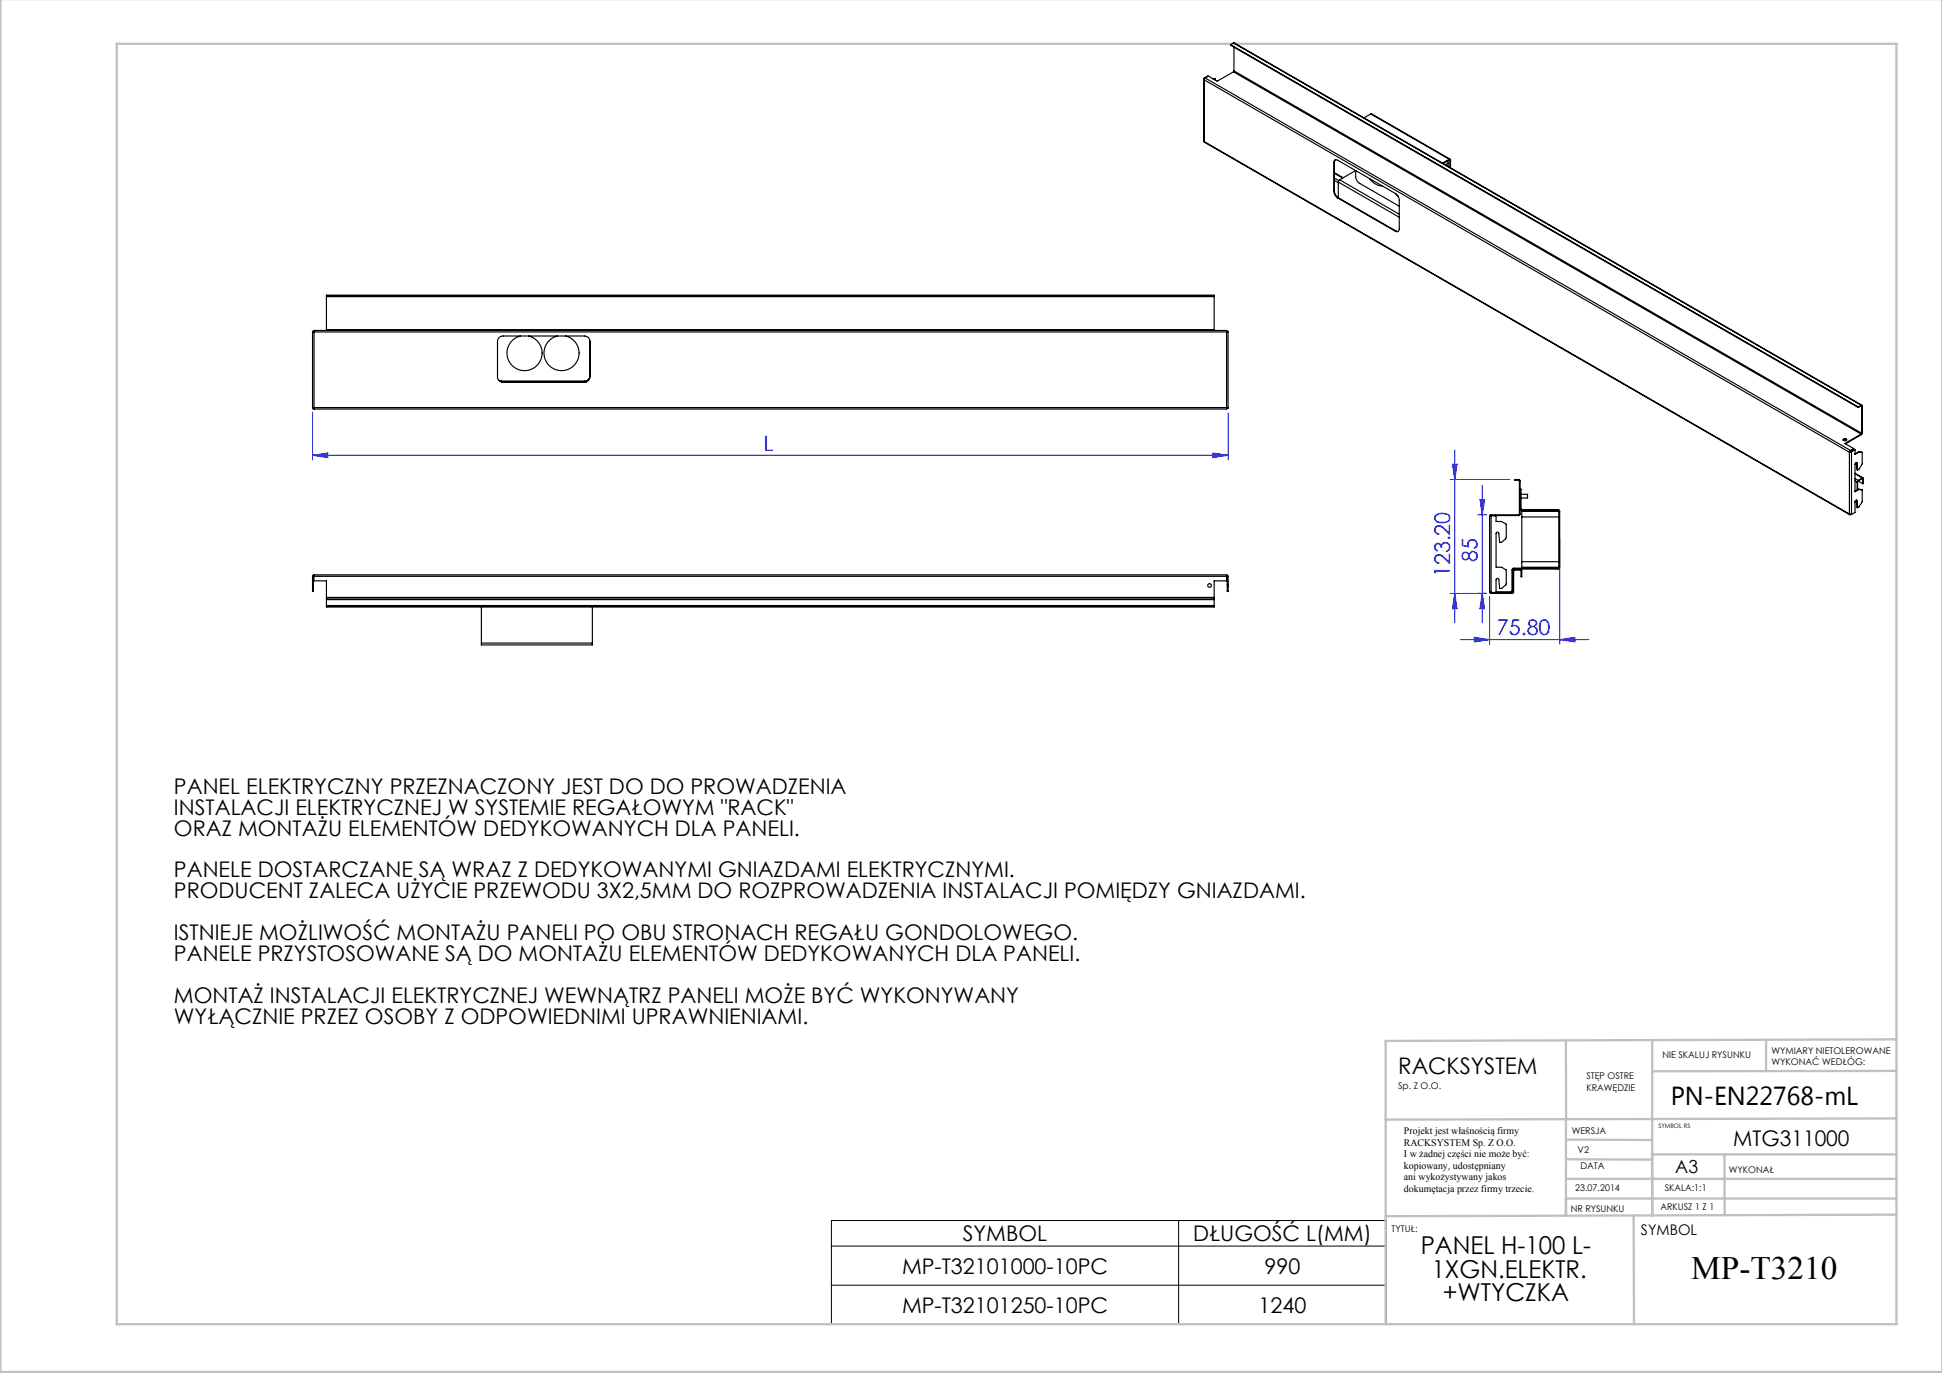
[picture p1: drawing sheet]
<svg xmlns="http://www.w3.org/2000/svg" width="420mm" height="297mm" viewBox="0 0 420 297" stroke-linecap="round" stroke-linejoin="round" font-family="sans-serif">
<g fill="none" stroke="#00f" stroke-width=".22">
<path d="M67.6 98.5l3.3-.5v1zM67.6 89.3v10.2M67.6 98.5h198M262.3 98l3.3 .5-3.3 .5zM265.6 89.3v10.2M314.6 97.4v37.3M313.6 103.7h13M314.1 100.4h1l-.5 3.3zM319.6 111.4h1.9M320.1 108.1h1l-.5 3.3zM320.6 105v29.7M337.3 116.5v22.9"/>
<path d="M313.6 128.4h7.9M314.6 128.4l.5 3.3h-1zM315.8 138.4h27.9M318.9 137.9l3.3 .5-3.3 .5zM320.6 128.4l.5 3.3h-1zM322.2 129v10.4M337.3 138.4l3.3-.5v1z"/>
</g>
<path d="M179.8 264h120v22.5h-120zM179.8 269.5h120M179.8 278h120M254.9 264v22.5" fill="none" stroke="#000" stroke-width=".22"/>
<g fill="none" stroke="#c0c0c0" stroke-width=".5">
<path d="M.1 -.1v296.9h419.9M25.2 9.5h385v276.9h-385zM338.7 225.2v16.9M357.3 225v37.9v-13.2M382 225.4v6.3M410.1 224.8l-110.4 .4v61.2M410.1 231.7h-52.8M338.7 259.3h71.5M338.7 255h71.5M338.7 250.8l18.6 .1M338.7 246.5l18.6 .1M338.7 242.1v20.9"/>
<path d="M357.3 249.7h52.9M373 249.7v13.2M410.1 241.9l-110.4 .3M353.3 262.9l.1 23.5M410.2 262.7l-110.5 .4"/>
</g>
<g fill="#00f">
<path d="M67.6 98.5l3.3-.5v1zM262.3 98l3.3 .5-3.3 .5z"/>
<path d="M318.9 137.9l3.3 .5-3.3 .5zM337.3 138.4l3.3-.5v1z"/>
<path d="M320.1 108.1h1l-.5 3.3zM320.6 128.4l.5 3.3h-1z"/>
<path d="M314.1 100.4h1l-.5 3.3zM314.6 128.4l.5 3.3h-1z"/>
</g>
<g fill="none" stroke="#000" stroke-width=".25">
<path d="M260.3 17.1l.1 13.5M260.4 17v.3M260.4 16.9l.1 .1M260.4 17.3l139.6 80.5M260.4 16.9v.1M260.4 17.3v13.3M260.4 17h.1M260.6 16.9l-.2 .4M260.6 16.9l139.6 80.5M261.3 16.5l-.9 .4M262.3 17l.6 .1M262.4 17.1h.5"/>
<path d="M262.9 17.1v.2M266.1 9.7l135.8 78.3M266.1 9.7v.1l135.8 78.4M266.8 9.3l135.9 78.4M266.8 15.5l-3.6 2.1-1.9-1.1-.7 .4M266.8 15.5l135.7 78.4M266.8 9.3l-.7 .4M266.8 9.3l135.7 78.4M266.9 15.3l-.1 .2M266.9 15.3l135.7 78.4M266.9 10.2v5.1M260.4 30.6l139.6 80.7"/>
<path d="M260.4 30.6l139.6 80.6M288.5 35.2a.52 .52 0 0 1 .2-.6 .52 .52 0 0 1 .6 .1l12.5 7.2a1.88 1.88 0 0 1 .8 1.4v6.2a.52 .52 0 0 1-.2 .6 .52 .52 0 0 1-.6-.1M288.5 35.2v6.2M288.6 37.4l1.9 1.1M288.6 35.1l-.1 .1M288.6 35.1v6.2M288.6 38.5l.9 .6M288.6 39l.8 .5M288.6 37.5l1.8 1M288.8 34.6l-.2 .5M289.4 39.4v3.4M289.4 39.4l13.2 7.6"/>
<path d="M289.7 38.9l-.3 .5M289.7 38.9l12.9 7.4M293.2 36.9l-3.5 2M293.2 36.9v1.3a1.88 1.88 0 0 0 .8 1.5l8.6 4.9M296.2 38.6a3.6 3.6 0 0 0 2.7 1.6M296.5 24.7l.2-.1 16.9 9.8M296.5 24.7l-1.5 .8M296.5 24.7l16.9 9.8M313.1 34.8l.1 .5M313.2 35.3v.7M313.2 35.3l-.6 .3M313.4 34.6l.2 .1"/>
<path d="M313.4 34.5l.3 .1v1.7M313.4 34.6l-1.3 .8M313.4 34.5l-1.4 .8M313.6 34.7v1.5M288.5 41.4a1.88 1.88 0 0 0 .8 1.4M288.6 41.3a1.88 1.88 0 0 0 .8 1.5M288.6 41.3l-.1 .1M289.3 42.8l12.5 7.2M289.4 42.8h-.1M289.4 42.8l12.5 7.2M301.8 41.9l.6 .6M301.9 50h.5"/>
<path d="M301.9 50h-.1M67.9 71.5v.3M67.9 71.5v.1M67.9 71.5h197.4M67.9 71.8h.1M67.9 71.8l-.3-.1v16.6l.2-.1M67.9 71.8v16.4M67.9 71.8h197.4M70.6 71.3v.2M70.6 64v.2M70.6 64v-.2h192v.2M70.6 64h192"/>
<path d="M70.6 64.2v7.1M70.6 71.3h192M70.6 64.2h192M112.5 72.7a3.8 3.8 0 0 0-2.2 5.8 3.8 3.8 0 0 0 6.3 0 3.8 3.8 0 0 0-2.3-5.8M120.5 72.7a3.8 3.8 0 0 0-2.2 5.8 3.8 3.8 0 0 0 6.3 0 3.8 3.8 0 0 0-2.3-5.8M127.6 73.7v7.8a1.2 1.2 0 0 1-1.2 1.2h-17.6a1.2 1.2 0 0 1-1.2-1.2v-7.6a1.2 1.2 0 0 1 1.2-1.2h17.6a1.2 1.2 0 0 1 1.2 1.2M262.6 71.3v.2M262.6 64v.2M262.6 64.2v7.1M265.3 71.8v16.4M265.3 71.5v.3M265.3 71.5v.1"/>
<path d="M265.4 71.8l.2-.1v16.6l-.3-.1M265.4 71.8h.2h-.3M265.4 71.8h-.1M67.9 88.2h-.1M67.9 88.3v.2M67.9 88.5h197.4M67.9 88.2v.3M67.9 88.2h-.3h.2M67.9 88.2h197.4M108.4 82.6h18.4M127.6 81.2a1.2 1.2 0 0 1-1.2 1.2h-17.9l-.7-.2M265.3 88.2v.3"/>
<path d="M398.6 95.2a.53 .53 0 0 1 .8 0M398.6 95a.41 .41 0 0 1 .5-.1 .41 .41 0 0 1 .3 .3 .41 .41 0 0 1-.5 .2 .41 .41 0 0 1-.3-.4zM400 97.8v13.4M400.1 97.8h-.1M400.2 97.4l-.2 .4M400.2 97.6l-.1 .2M400.2 97.4v.2M400.3 97.7l.1 .1h-.4M400.3 97.7l-.2 .1M400.3 97.7h.1M400.4 97.7v13.6M400.9 97l-.7 .4"/>
<path d="M400.9 97l-.7 .6M401.2 97.3l-.9 .4M401.2 97.3v1l.8-.5M401.2 97.3l-.8 .4M401.9 88v.2M401.9 97.7l.1 .1M401.9 97.7l-.7 .5M401.9 97.7l.8 .2M402 97.8l.7 .1M402.5 87.7l.2 .1v6l-3.6 2.2M402.5 87.8l.1 .1M402.5 93.9l-3.5 2 1.9 1.1"/>
<path d="M402.5 87.8l-.6 .4M402.5 87.7l-.6 .3M402.6 93.7l-.1 .2M402.6 87.9v5.8M402.7 97.9v2.4l-.7 1.2-.3 .2M322.2 111.7v16.3M322.5 111.7h-.3M322.5 111.4l6.1-.1v-7.3l-.1-.1h-.9v-.2l1 .1 .2 .2-.1 7.4-.3 .1h-5.9l-.2 .2M322.5 111.4l-.3 .3M322.5 111.4v17M323.5 111.4v.1M323.6 111.6v1.2h1.2l1 .6v3l-1.1 .9h-.4l-.1-1.9a.3 .3 0 0 0-.4-.3 .3 .3 0 0 0-.2 .3v7.3h1.2l1 .6-.1 3.1-1 .9h-.4l-.1-1.9a.3 .3 0 0 0-.4-.3 .3 .3 0 0 0-.2 .3v2.8h-1.1"/>
<path d="M328.8 105.8h.2v4.4h7.9l.4 .3v12.3l-.4 .3h-9.6l-.1 .2v4.9h-4.7l-.2-.2M328.8 110l.1 .3 .3 .1h7.7l.2 .2M329 106.9h1.4v.8h-1.4M329.1 111.8h8M329.1 111.8v9.7M337.1 110.6h-8v1.2M337.1 110.6v12.1M400 111.2h.4M400 111.2l.2 .1M400.2 111.2v.1M400.3 111.2l.1 .1M400.4 111.2l-.2 .1"/>
<path d="M401.2 102.4l1.7 1M401.2 102.5l1.6 .9M401.2 108.6v2.2l-.8 .5M401.2 103.5l.7 .4M401.2 104l.4 .3M401.5 108.2v.1M401.5 100v.1M401.5 108.2l-.3 .2M401.5 100.1l.1 .1M401.5 100.1l.2 1.6M401.5 108.3h.1M401.5 108.3l.2 1.5"/>
<path d="M401.5 108.4l-.3 .1M401.6 100.2a.25 .25 0 0 0-.3-.1 .25 .25 0 0 0-.1 .3v6l.8-.5M401.6 108.3a.25 .25 0 0 0-.3 0 .25 .25 0 0 0-.1 .3M401.6 100.2l.1 1.5M401.6 108.3l.1 1.5M401.6 104.3v1.7M401.9 103.9l-.3 .4M401.9 104l-.1 1.9M401.9 104l1 .6M401.9 105.8l.1 .1M401.9 105.8l-.7 .5M401.9 105.8l.8 .2"/>
<path d="M402 105.9l.7 .1M402.7 106v2.5l-.7 1.1-.3 .2M402.8 103.4l.2 .1-.1 1.1M402.8 103.5l.1 .1M402.8 103.4l-.9 .5M402.8 103.5l-.9 .5M402.9 103.6v1M67.6 127.8v.1l.2-.1M67.6 125.7v.6M67.6 124.7v1M67.6 126.3v1.5M67.6 124.7h.2"/>
<path d="M67.6 125.7h.2M67.6 126.5h.2M67.6 126.9h.2M67.6 127.8h.2M67.6 126.3h.2M67.8 125.7v.6M67.8 124.7v1M67.8 126.3v1.5M67.9 124.7v.9h2.7v3.6M67.9 124.7h197.4M67.9 124.3v.4M67.9 124.5l-.1 .2"/>
<path d="M67.9 124.3l-.3 .4M67.9 124.3h197.4M70.6 129.2v.3M70.6 131v.1M70.6 129.5v.2M70.6 131.1v.2h192v-.2M70.6 129.7v1.3M70.6 129.2h192M70.6 129.5h192M70.6 131.1h192M70.6 131h192M70.6 129.7h192"/>
<path d="M104.1 139.1v.4h24v-.4M104.1 139.1h24M104.1 131.3v7.8M128.1 131.3v7.8M262.6 129.2v.3M262.6 131v.1M262.6 129.5v.2M262.6 129.7v1.3M265.3 124.3v.4M265.3 124.5l.1 .2M265.3 124.3l.3 .4M265.3 124.7v.9h-2.7v3.6"/>
<path d="M265.4 127.8v.1l.2-.1M265.4 125.7v.6M265.4 124.7v1M265.4 126.3v1.5M265.4 124.7h.2M265.4 125.7h.2M265.4 126.5h.2M265.4 127.8h.2M265.4 126.3h.2M265.4 126.9h.2M265.6 125.7v.6M265.6 124.7v1"/>
<path d="M265.6 126.3v1.5M322.2 128l.3 .1M322.2 128l.3 .4M322.4 128.1v.1M323.5 128.2v.2M327.2 127.8l-.1 .3-.3 .1M327.2 123.5l.3-.3h1.4l.2 .3v1.3h-.1l-.1-1.4h-1.5l-.1 4.9-4.8 .1M329.1 121.5v1.2h8M329.1 121.5h8M337.1 122.7l-.2 .2h-9.7l-.2 .4v4.6l-3.4 .1"/>
<circle cx="261.6" cy="126.6" r=".4"/>
</g>
<text font-size="7.1" x="365.8" y="276.7">MP-T3210</text>
<text font-size="5.6" x="361.3" y="239.1">PN-EN22768-mL</text>
<g font-size="5.3">
<text x="307.3" y="271.3">PANEL H-100 L-</text>
<text x="309.6" y="276.4">1XGN.ELEKTR.</text>
<text x="312" y="281.5">+WTYCZKA</text>
</g>
<text font-size="4.9" x="302.4" y="232.4">RACKSYSTEM</text>
<g font-size="4.7" fill="#00f">
<text x="165.1" y="97.5">L</text>
<text x="313.6" y="124.9" transform="rotate(-90 313.6 124.9)">123.20</text>
<text x="319.6" y="121.6" transform="rotate(-90 319.6 121.6)">85</text>
<text x="323.7" y="137.4">75.80</text>
</g>
<g font-size="4.7">
<text x="37.6" y="171.7">PANEL ELEKTRYCZNY PRZEZNACZONY JEST DO DO PROWADZENIA</text>
<text x="37.6" y="176.2">INSTALACJI ELEKTRYCZNEJ W SYSTEMIE REGAŁOWYM &quot;RACK&quot;</text>
<text x="37.6" y="180.7">ORAZ MONTAŻU ELEMENTÓW DEDYKOWANYCH DLA PANELI.</text>
<text x="37.6" y="189.8">PANELE DOSTARCZANE SĄ WRAZ Z DEDYKOWANYMI GNIAZDAMI ELEKTRYCZNYMI.</text>
<text x="37.6" y="194.3">PRODUCENT ZALECA UŻYCIE PRZEWODU 3X2,5MM DO ROZPROWADZENIA INSTALACJI POMIĘDZY GNIAZDAMI.</text>
<text x="37.6" y="203.4">ISTNIEJE MOŻLIWOŚĆ MONTAŻU PANELI PO OBU STRONACH REGAŁU GONDOLOWEGO.</text>
<text x="37.6" y="207.9">PANELE PRZYSTOSOWANE SĄ DO MONTAŻU ELEMENTÓW DEDYKOWANYCH DLA PANELI.</text>
<text x="37.6" y="216.9">MONTAŻ INSTALACJI ELEKTRYCZNEJ WEWNĄTRZ PANELI MOŻE BYĆ WYKONYWANY</text>
<text x="37.6" y="221.5">WYŁĄCZNIE PRZEZ OSOBY Z ODPOWIEDNIMI UPRAWNIENIAMI.</text>
<text x="374.9" y="247.8">MTG311000</text>
<text x="208.2" y="268.5">SYMBOL</text>
<text x="258" y="268.5">DŁUGOŚĆ L(MM)</text>
<text x="195.1" y="275.5">MP-T32101000-10PC</text>
<text x="273.5" y="275.5">990</text>
<text x="195.1" y="283.9">MP-T32101250-10PC</text>
<text x="272.2" y="283.9">1240</text>
</g>
<text font-size="3.9" x="362.3" y="253.8">A3</text>
<text font-size="3.2" x="354.9" y="267.2">SYMBOL</text>
<g font-size="2.2">
<text x="303.6" y="245.3">Projekt jest właśnością firmy</text>
<text x="303.6" y="247.8">RACKSYSTEM Sp. Z O.O.</text>
<text x="303.6" y="250.3">I w żadnej części nie może być:</text>
<text x="303.6" y="252.8">kopiowany, udostępniany</text>
<text x="303.6" y="255.3">ani wykożystywany jakos</text>
<text x="303.6" y="257.8">dokumętacja przez firmy trzecie.</text>
</g>
<g font-size="2">
<text x="383.1" y="227.9">WYMIARY NIETOLEROWANE</text>
<text x="343.1" y="233.4">STĘP OSTRE</text>
<text x="359.5" y="228.9">NIE SKALUJ RYSUNKU</text>
<text x="383.1" y="230.4">WYKONAĆ WEDŁÓG:</text>
<text x="302.4" y="235.5">Sp. Z O.O.</text>
<text x="343.1" y="235.9">KRAWĘDZIE</text>
<text x="339.9" y="245.4">WERSJA</text>
<text x="341.2" y="249.4">V2</text>
<text x="340.7" y="257.7">23.07.2014</text>
<text x="341.8" y="252.9">DATA</text>
<text x="360.1" y="257.7">SKALA:1:1</text>
<text x="373.9" y="253.8">WYKONAŁ</text>
<text x="339.7" y="262.3">NR RYSUNKU</text>
<text x="359.1" y="261.8">ARKUSZ 1 Z 1</text>
<text x="301" y="266.4">TYTUŁ:</text>
</g>
<text font-size="1.3" x="358.7" y="244">SYMBOL RS</text>
</svg>
